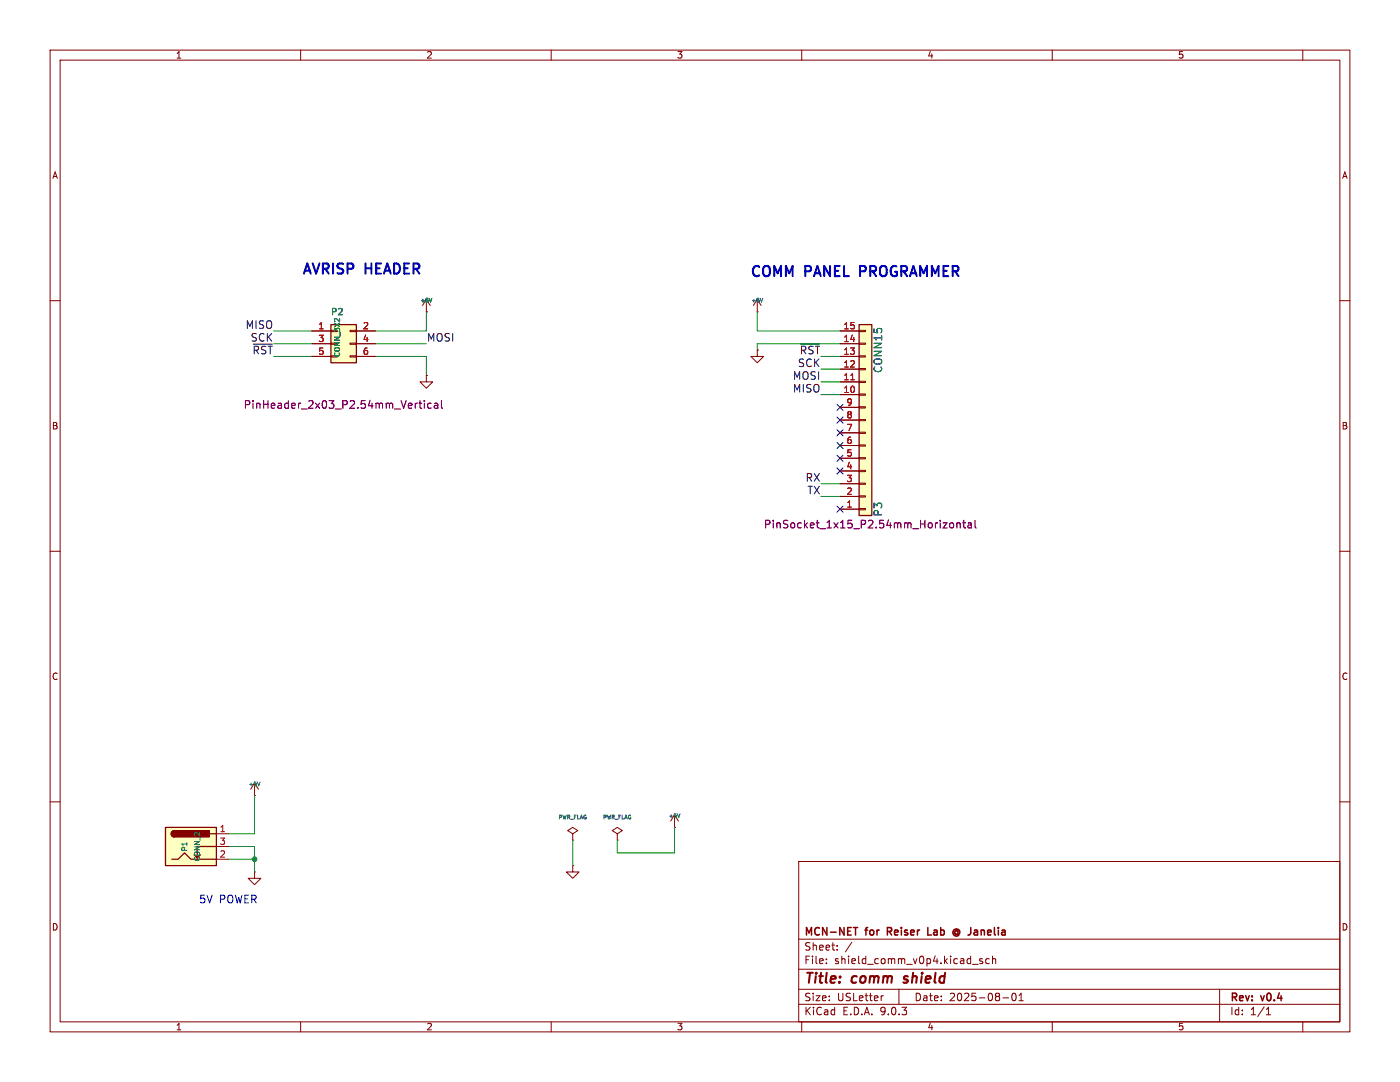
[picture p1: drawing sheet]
(kicad_sch
 (version 20250114)
 (generator "eeschema")
 (generator_version "9.0")
 (paper "USLetter")
 (title_block
  (title "comm shield")
  (date "2025-08-01")
  (rev "v0.4")
  (company "MCN-NET for Reiser Lab @ Janelia"))
 (lib_symbols
  (symbol "Connector:Barrel_Jack_Switch"
   (pin_names (hide yes)) (exclude_from_sim no) (in_bom yes) (on_board yes)
   (property "Reference" "J" (at 0 5.334 0) (effects (font (size 1.27 1.27))))
   (property "Value" "Barrel_Jack_Switch" (at 0 -5.08 0) (effects (font (size 1.27 1.27))))
   (property "Footprint" "" (at 1.27 -1.016 0) (effects (font (size 1.27 1.27)) (hide yes)))
   (property "Datasheet" "~" (at 1.27 -1.016 0) (effects (font (size 1.27 1.27)) (hide yes)))
   (property "Description" "DC Barrel Jack with an internal switch" (at 0 0 0) (effects (font (size 1.27 1.27)) (hide yes)))
   (symbol "Barrel_Jack_Switch_0_1"
    (rectangle (start -5.08 3.81) (end 5.08 -3.81) (stroke (width 0.254) (type default)) (fill (type background)))
    (polyline (pts (xy -3.81 -2.54) (xy -2.54 -2.54) (xy -1.27 -1.27) (xy 0 -2.54) (xy 2.54 -2.54) (xy 5.08 -2.54)) (stroke (width 0.254) (type default)) (fill (type none)))
    (arc (start -3.302 1.905) (mid -3.9343 2.54) (end -3.302 3.175) (stroke (width 0.254) (type default)) (fill (type none)))
    (arc (start -3.302 1.905) (mid -3.9343 2.54) (end -3.302 3.175) (stroke (width 0.254) (type default)) (fill (type outline)))
    (polyline (pts (xy 1.27 -2.286) (xy 1.905 -1.651)) (stroke (width 0.254) (type default)) (fill (type none)))
    (rectangle (start 3.683 3.175) (end -3.302 1.905) (stroke (width 0.254) (type default)) (fill (type outline)))
    (polyline (pts (xy 5.08 2.54) (xy 3.81 2.54)) (stroke (width 0.254) (type default)) (fill (type none)))
    (polyline (pts (xy 5.08 0) (xy 1.27 0) (xy 1.27 -2.286) (xy 0.635 -1.651)) (stroke (width 0.254) (type default)) (fill (type none))))
   (symbol "Barrel_Jack_Switch_1_1"
    (pin passive line (at 7.62 2.54 180) (length 2.54) (name "~" (effects (font (size 1.27 1.27)))) (number "1" (effects (font (size 1.27 1.27)))))
    (pin passive line (at 7.62 0 180) (length 2.54) (name "~" (effects (font (size 1.27 1.27)))) (number "3" (effects (font (size 1.27 1.27)))))
    (pin passive line (at 7.62 -2.54 180) (length 2.54) (name "~" (effects (font (size 1.27 1.27)))) (number "2" (effects (font (size 1.27 1.27))))))
   (embedded_fonts no))
  (symbol "Connector_Generic:Conn_01x15"
   (pin_names
    (offset 1.016) (hide yes)) (exclude_from_sim no) (in_bom yes) (on_board yes)
   (property "Reference" "J" (at 0 20.32 0) (effects (font (size 1.27 1.27))))
   (property "Value" "Conn_01x15" (at 0 -20.32 0) (effects (font (size 1.27 1.27))))
   (property "Footprint" "" (at 0 0 0) (effects (font (size 1.27 1.27)) (hide yes)))
   (property "Datasheet" "~" (at 0 0 0) (effects (font (size 1.27 1.27)) (hide yes)))
   (property "Description" "Generic connector, single row, 01x15, script generated (kicad-library-utils/schlib/autogen/connector/)" (at 0 0 0) (effects (font (size 1.27 1.27)) (hide yes)))
   (symbol "Conn_01x15_1_1"
    (rectangle (start -1.27 19.05) (end 1.27 -19.05) (stroke (width 0.254) (type default)) (fill (type background)))
    (rectangle (start -1.27 17.907) (end 0 17.653) (stroke (width 0.1524) (type default)) (fill (type none)))
    (rectangle (start -1.27 15.367) (end 0 15.113) (stroke (width 0.1524) (type default)) (fill (type none)))
    (rectangle (start -1.27 12.827) (end 0 12.573) (stroke (width 0.1524) (type default)) (fill (type none)))
    (rectangle (start -1.27 10.287) (end 0 10.033) (stroke (width 0.1524) (type default)) (fill (type none)))
    (rectangle (start -1.27 7.747) (end 0 7.493) (stroke (width 0.1524) (type default)) (fill (type none)))
    (rectangle (start -1.27 5.207) (end 0 4.953) (stroke (width 0.1524) (type default)) (fill (type none)))
    (rectangle (start -1.27 2.667) (end 0 2.413) (stroke (width 0.1524) (type default)) (fill (type none)))
    (rectangle (start -1.27 0.127) (end 0 -0.127) (stroke (width 0.1524) (type default)) (fill (type none)))
    (rectangle (start -1.27 -2.413) (end 0 -2.667) (stroke (width 0.1524) (type default)) (fill (type none)))
    (rectangle (start -1.27 -4.953) (end 0 -5.207) (stroke (width 0.1524) (type default)) (fill (type none)))
    (rectangle (start -1.27 -7.493) (end 0 -7.747) (stroke (width 0.1524) (type default)) (fill (type none)))
    (rectangle (start -1.27 -10.033) (end 0 -10.287) (stroke (width 0.1524) (type default)) (fill (type none)))
    (rectangle (start -1.27 -12.573) (end 0 -12.827) (stroke (width 0.1524) (type default)) (fill (type none)))
    (rectangle (start -1.27 -15.113) (end 0 -15.367) (stroke (width 0.1524) (type default)) (fill (type none)))
    (rectangle (start -1.27 -17.653) (end 0 -17.907) (stroke (width 0.1524) (type default)) (fill (type none)))
    (pin passive line (at -5.08 17.78 0) (length 3.81) (name "Pin_1" (effects (font (size 1.27 1.27)))) (number "1" (effects (font (size 1.27 1.27)))))
    (pin passive line (at -5.08 15.24 0) (length 3.81) (name "Pin_2" (effects (font (size 1.27 1.27)))) (number "2" (effects (font (size 1.27 1.27)))))
    (pin passive line (at -5.08 12.7 0) (length 3.81) (name "Pin_3" (effects (font (size 1.27 1.27)))) (number "3" (effects (font (size 1.27 1.27)))))
    (pin passive line (at -5.08 10.16 0) (length 3.81) (name "Pin_4" (effects (font (size 1.27 1.27)))) (number "4" (effects (font (size 1.27 1.27)))))
    (pin passive line (at -5.08 7.62 0) (length 3.81) (name "Pin_5" (effects (font (size 1.27 1.27)))) (number "5" (effects (font (size 1.27 1.27)))))
    (pin passive line (at -5.08 5.08 0) (length 3.81) (name "Pin_6" (effects (font (size 1.27 1.27)))) (number "6" (effects (font (size 1.27 1.27)))))
    (pin passive line (at -5.08 2.54 0) (length 3.81) (name "Pin_7" (effects (font (size 1.27 1.27)))) (number "7" (effects (font (size 1.27 1.27)))))
    (pin passive line (at -5.08 0 0) (length 3.81) (name "Pin_8" (effects (font (size 1.27 1.27)))) (number "8" (effects (font (size 1.27 1.27)))))
    (pin passive line (at -5.08 -2.54 0) (length 3.81) (name "Pin_9" (effects (font (size 1.27 1.27)))) (number "9" (effects (font (size 1.27 1.27)))))
    (pin passive line (at -5.08 -5.08 0) (length 3.81) (name "Pin_10" (effects (font (size 1.27 1.27)))) (number "10" (effects (font (size 1.27 1.27)))))
    (pin passive line (at -5.08 -7.62 0) (length 3.81) (name "Pin_11" (effects (font (size 1.27 1.27)))) (number "11" (effects (font (size 1.27 1.27)))))
    (pin passive line (at -5.08 -10.16 0) (length 3.81) (name "Pin_12" (effects (font (size 1.27 1.27)))) (number "12" (effects (font (size 1.27 1.27)))))
    (pin passive line (at -5.08 -12.7 0) (length 3.81) (name "Pin_13" (effects (font (size 1.27 1.27)))) (number "13" (effects (font (size 1.27 1.27)))))
    (pin passive line (at -5.08 -15.24 0) (length 3.81) (name "Pin_14" (effects (font (size 1.27 1.27)))) (number "14" (effects (font (size 1.27 1.27)))))
    (pin passive line (at -5.08 -17.78 0) (length 3.81) (name "Pin_15" (effects (font (size 1.27 1.27)))) (number "15" (effects (font (size 1.27 1.27))))))
   (embedded_fonts no))
  (symbol "Connector_Generic:Conn_02x03_Odd_Even"
   (pin_names
    (offset 1.016) (hide yes)) (exclude_from_sim no) (in_bom yes) (on_board yes)
   (property "Reference" "J" (at 1.27 5.08 0) (effects (font (size 1.27 1.27))))
   (property "Value" "Conn_02x03_Odd_Even" (at 1.27 -5.08 0) (effects (font (size 1.27 1.27))))
   (property "Footprint" "" (at 0 0 0) (effects (font (size 1.27 1.27)) (hide yes)))
   (property "Datasheet" "~" (at 0 0 0) (effects (font (size 1.27 1.27)) (hide yes)))
   (property "Description" "Generic connector, double row, 02x03, odd/even pin numbering scheme (row 1 odd numbers, row 2 even numbers), script generated (kicad-library-utils/schlib/autogen/connector/)" (at 0 0 0) (effects (font (size 1.27 1.27)) (hide yes)))
   (symbol "Conn_02x03_Odd_Even_1_1"
    (rectangle (start -1.27 3.81) (end 3.81 -3.81) (stroke (width 0.254) (type default)) (fill (type background)))
    (rectangle (start -1.27 2.667) (end 0 2.413) (stroke (width 0.1524) (type default)) (fill (type none)))
    (rectangle (start -1.27 0.127) (end 0 -0.127) (stroke (width 0.1524) (type default)) (fill (type none)))
    (rectangle (start -1.27 -2.413) (end 0 -2.667) (stroke (width 0.1524) (type default)) (fill (type none)))
    (rectangle (start 3.81 2.667) (end 2.54 2.413) (stroke (width 0.1524) (type default)) (fill (type none)))
    (rectangle (start 3.81 0.127) (end 2.54 -0.127) (stroke (width 0.1524) (type default)) (fill (type none)))
    (rectangle (start 3.81 -2.413) (end 2.54 -2.667) (stroke (width 0.1524) (type default)) (fill (type none)))
    (pin passive line (at -5.08 2.54 0) (length 3.81) (name "Pin_1" (effects (font (size 1.27 1.27)))) (number "1" (effects (font (size 1.27 1.27)))))
    (pin passive line (at -5.08 0 0) (length 3.81) (name "Pin_3" (effects (font (size 1.27 1.27)))) (number "3" (effects (font (size 1.27 1.27)))))
    (pin passive line (at -5.08 -2.54 0) (length 3.81) (name "Pin_5" (effects (font (size 1.27 1.27)))) (number "5" (effects (font (size 1.27 1.27)))))
    (pin passive line (at 7.62 2.54 180) (length 3.81) (name "Pin_2" (effects (font (size 1.27 1.27)))) (number "2" (effects (font (size 1.27 1.27)))))
    (pin passive line (at 7.62 0 180) (length 3.81) (name "Pin_4" (effects (font (size 1.27 1.27)))) (number "4" (effects (font (size 1.27 1.27)))))
    (pin passive line (at 7.62 -2.54 180) (length 3.81) (name "Pin_6" (effects (font (size 1.27 1.27)))) (number "6" (effects (font (size 1.27 1.27))))))
   (embedded_fonts no))
  (symbol "power:+5V"
   (power)
   (pin_numbers (hide yes))
   (pin_names
    (offset 0) (hide yes)) (exclude_from_sim no) (in_bom yes) (on_board yes)
   (property "Reference" "#PWR" (at 0 -3.81 0) (effects (font (size 1.27 1.27)) (hide yes)))
   (property "Value" "+5V" (at 0 3.556 0) (effects (font (size 1.27 1.27))))
   (property "Footprint" "" (at 0 0 0) (effects (font (size 1.27 1.27)) (hide yes)))
   (property "Datasheet" "" (at 0 0 0) (effects (font (size 1.27 1.27)) (hide yes)))
   (property "Description" "Power symbol creates a global label with name \"+5V\"" (at 0 0 0) (effects (font (size 1.27 1.27)) (hide yes)))
   (symbol "+5V_0_1"
    (polyline (pts (xy -0.762 1.27) (xy 0 2.54)) (stroke (width 0) (type default)) (fill (type none)))
    (polyline (pts (xy 0 2.54) (xy 0.762 1.27)) (stroke (width 0) (type default)) (fill (type none)))
    (polyline (pts (xy 0 0) (xy 0 2.54)) (stroke (width 0) (type default)) (fill (type none))))
   (symbol "+5V_1_1"
    (pin power_in line (at 0 0 90) (length 0) (name "~" (effects (font (size 1.27 1.27)))) (number "1" (effects (font (size 1.27 1.27))))))
   (embedded_fonts no))
  (symbol "power:GND"
   (power)
   (pin_numbers (hide yes))
   (pin_names
    (offset 0) (hide yes)) (exclude_from_sim no) (in_bom yes) (on_board yes)
   (property "Reference" "#PWR" (at 0 -6.35 0) (effects (font (size 1.27 1.27)) (hide yes)))
   (property "Value" "GND" (at 0 -3.81 0) (effects (font (size 1.27 1.27))))
   (property "Footprint" "" (at 0 0 0) (effects (font (size 1.27 1.27)) (hide yes)))
   (property "Datasheet" "" (at 0 0 0) (effects (font (size 1.27 1.27)) (hide yes)))
   (property "Description" "Power symbol creates a global label with name \"GND\" , ground" (at 0 0 0) (effects (font (size 1.27 1.27)) (hide yes)))
   (symbol "GND_0_1"
    (polyline (pts (xy 0 0) (xy 0 -1.27) (xy 1.27 -1.27) (xy 0 -2.54) (xy -1.27 -1.27) (xy 0 -1.27)) (stroke (width 0) (type default)) (fill (type none))))
   (symbol "GND_1_1"
    (pin power_in line (at 0 0 270) (length 0) (name "~" (effects (font (size 1.27 1.27)))) (number "1" (effects (font (size 1.27 1.27))))))
   (embedded_fonts no))
  (symbol "power:PWR_FLAG"
   (power)
   (pin_numbers (hide yes))
   (pin_names
    (offset 0) (hide yes)) (exclude_from_sim no) (in_bom yes) (on_board yes)
   (property "Reference" "#FLG" (at 0 1.905 0) (effects (font (size 1.27 1.27)) (hide yes)))
   (property "Value" "PWR_FLAG" (at 0 3.81 0) (effects (font (size 1.27 1.27))))
   (property "Footprint" "" (at 0 0 0) (effects (font (size 1.27 1.27)) (hide yes)))
   (property "Datasheet" "~" (at 0 0 0) (effects (font (size 1.27 1.27)) (hide yes)))
   (property "Description" "Special symbol for telling ERC where power comes from" (at 0 0 0) (effects (font (size 1.27 1.27)) (hide yes)))
   (symbol "PWR_FLAG_0_0"
    (pin power_out line (at 0 0 90) (length 0) (name "~" (effects (font (size 1.27 1.27)))) (number "1" (effects (font (size 1.27 1.27))))))
   (symbol "PWR_FLAG_0_1"
    (polyline (pts (xy 0 0) (xy 0 1.27) (xy -1.016 1.905) (xy 0 2.54) (xy 1.016 1.905) (xy 0 1.27)) (stroke (width 0) (type default)) (fill (type none))))
   (embedded_fonts no)))
 (text "5V POWER "
  (exclude_from_sim no)
  (at 39.624 180.594 0)
  (effects (font (size 1.524 1.524)) (justify left bottom)))
 (text "COMM PANEL PROGRAMMER"
  (exclude_from_sim no)
  (at 149.606 55.626 0)
  (effects (font (size 2.032 2.032) (thickness 0.4064)
    (bold yes)) (justify left bottom)))
 (text "AVRISP HEADER"
  (exclude_from_sim no)
  (at 60.198 55.118 0)
  (effects (font (size 2.032 2.032) (thickness 0.4064)
    (bold yes)) (justify left bottom)))
 (junction
  (at 50.8 171.45)
  (diameter 0)
  (color 0 0 0 0))
 (no_connect
  (at 167.64 88.9))
 (no_connect
  (at 167.64 81.28))
 (no_connect
  (at 167.64 101.6))
 (no_connect
  (at 167.64 83.82))
 (no_connect
  (at 167.64 86.36))
 (no_connect
  (at 167.64 93.98))
 (no_connect
  (at 167.64 91.44))
 (wire
  (pts (xy 167.64 96.52) (xy 163.83 96.52))
  (stroke (width 0) (type default)))
 (wire
  (pts (xy 45.72 166.37) (xy 50.8 166.37))
  (stroke (width 0) (type default)))
 (wire
  (pts (xy 114.3 167.64) (xy 114.3 172.72))
  (stroke (width 0) (type default)))
 (wire
  (pts (xy 45.72 168.91) (xy 50.8 168.91))
  (stroke (width 0) (type default)))
 (wire
  (pts (xy 167.64 99.06) (xy 163.83 99.06))
  (stroke (width 0) (type default)))
 (wire
  (pts (xy 50.8 166.37) (xy 50.8 158.75))
  (stroke (width 0) (type default)))
 (wire
  (pts (xy 45.72 171.45) (xy 50.8 171.45))
  (stroke (width 0) (type default)))
 (wire
  (pts (xy 167.64 76.2) (xy 163.83 76.2))
  (stroke (width 0) (type default)))
 (wire
  (pts (xy 167.64 78.74) (xy 163.83 78.74))
  (stroke (width 0) (type default)))
 (wire
  (pts (xy 50.8 171.45) (xy 50.8 173.99))
  (stroke (width 0) (type default)))
 (wire
  (pts (xy 50.8 168.91) (xy 50.8 171.45))
  (stroke (width 0) (type default)))
 (wire
  (pts (xy 74.93 71.12) (xy 85.09 71.12))
  (stroke (width 0) (type default)))
 (wire
  (pts (xy 167.64 71.12) (xy 163.83 71.12))
  (stroke (width 0) (type default)))
 (wire
  (pts (xy 74.93 68.58) (xy 85.09 68.58))
  (stroke (width 0) (type default)))
 (wire
  (pts (xy 62.23 71.12) (xy 54.61 71.12))
  (stroke (width 0) (type default)))
 (wire
  (pts (xy 62.23 68.58) (xy 54.61 68.58))
  (stroke (width 0) (type default)))
 (wire
  (pts (xy 134.62 170.18) (xy 134.62 165.1))
  (stroke (width 0) (type default)))
 (wire
  (pts (xy 85.09 71.12) (xy 85.09 74.93))
  (stroke (width 0) (type default)))
 (wire
  (pts (xy 167.64 66.04) (xy 151.13 66.04))
  (stroke (width 0) (type default)))
 (wire
  (pts (xy 167.64 73.66) (xy 163.83 73.66))
  (stroke (width 0) (type default)))
 (wire
  (pts (xy 167.64 68.58) (xy 151.13 68.58))
  (stroke (width 0) (type default)))
 (wire
  (pts (xy 62.23 66.04) (xy 54.61 66.04))
  (stroke (width 0) (type default)))
 (wire
  (pts (xy 123.19 170.18) (xy 134.62 170.18))
  (stroke (width 0) (type default)))
 (wire
  (pts (xy 123.19 167.64) (xy 123.19 170.18))
  (stroke (width 0) (type default)))
 (wire
  (pts (xy 85.09 66.04) (xy 85.09 62.23))
  (stroke (width 0) (type default)))
 (wire
  (pts (xy 151.13 68.58) (xy 151.13 69.85))
  (stroke (width 0) (type default)))
 (wire
  (pts (xy 151.13 66.04) (xy 151.13 62.23))
  (stroke (width 0) (type default)))
 (wire
  (pts (xy 74.93 66.04) (xy 85.09 66.04))
  (stroke (width 0) (type default)))
 (label "SCK"
  (at 163.83 73.66 180)
  (effects (font (size 1.524 1.524)) (justify right bottom)))
 (label "MISO"
  (at 163.83 78.74 180)
  (effects (font (size 1.524 1.524)) (justify right bottom)))
 (label "~{RST}"
  (at 163.83 71.12 180)
  (effects (font (size 1.524 1.524)) (justify right bottom)))
 (label "RX"
  (at 163.83 96.52 180)
  (effects (font (size 1.524 1.524)) (justify right bottom)))
 (label "MOSI"
  (at 163.83 76.2 180)
  (effects (font (size 1.524 1.524)) (justify right bottom)))
 (label "MOSI"
  (at 85.09 68.58 0)
  (effects (font (size 1.524 1.524)) (justify left bottom)))
 (label "MISO"
  (at 54.61 66.04 180)
  (effects (font (size 1.524 1.524)) (justify right bottom)))
 (label "SCK"
  (at 54.61 68.58 180)
  (effects (font (size 1.524 1.524)) (justify right bottom)))
 (label "~{RST}"
  (at 54.61 71.12 180)
  (effects (font (size 1.524 1.524)) (justify right bottom)))
 (label "TX"
  (at 163.83 99.06 180)
  (effects (font (size 1.524 1.524)) (justify right bottom)))
 (symbol
  (lib_id "Connector_Generic:Conn_01x15")
  (at 172.72 83.82 0)
  (mirror x)
  (unit 1)
  (exclude_from_sim no)
  (in_bom yes)
  (on_board yes)
  (dnp no)
  (property "Reference" "P3" (at 175.26 101.6 90) (effects (font (size 1.524 1.524))))
  (property "Value" "CONN15" (at 175.26 69.85 90) (effects (font (size 1.524 1.524))))
  (property "Footprint" "PinSocket_1x15_P2.54mm_Horizontal" (at 173.736 104.648 0) (effects (font (size 1.524 1.524))))
  (property "Datasheet" "" (at 172.72 83.82 0) (effects (font (size 1.524 1.524))))
  (property "Description" "" (at 172.72 83.82 0) (effects (font (size 1.27 1.27))))
  (property "LCSC #" "C2897397" (at 172.72 83.82 90) (effects (font (size 1.27 1.27)) (hide yes)))
  (property "PN" "SSW-115-02-G-S-RA" (at 172.72 83.82 90) (effects (font (size 1.27 1.27)) (hide yes)))
  (property "DigiKey #" "SAM1225-15-ND" (at 172.72 83.82 90) (effects (font (size 1.27 1.27)) (hide yes)))
  (pin "1")
  (pin "2")
  (pin "3")
  (pin "4")
  (pin "5")
  (pin "6")
  (pin "7")
  (pin "8")
  (pin "9")
  (pin "10")
  (pin "11")
  (pin "12")
  (pin "13")
  (pin "14")
  (pin "15"))
 (symbol
  (lib_id "Connector:Barrel_Jack_Switch")
  (at 38.1 168.91 0)
  (unit 1)
  (exclude_from_sim no)
  (in_bom yes)
  (on_board yes)
  (dnp no)
  (property "Reference" "P1" (at 36.83 168.91 90) (effects (font (size 1.016 1.016))))
  (property "Value" "CONN_2" (at 39.37 168.91 90) (effects (font (size 1.016 1.016))))
  (property "Footprint" "Connector_BarrelJack:BarrelJack_Wuerth_6941xx301002" (at 39.37 169.926 0) (effects (font (size 1.27 1.27)) (hide yes)))
  (property "Datasheet" "~" (at 39.37 169.926 0) (effects (font (size 1.27 1.27)) (hide yes)))
  (property "Description" "DC Barrel Jack with an internal switch" (at 38.1 168.91 0) (effects (font (size 1.27 1.27)) (hide yes)))
  (property "DigiKey #" "732-5930-ND" (at 38.1 168.91 90) (effects (font (size 1.27 1.27)) (hide yes)))
  (property "LCSC #" "" (at 38.1 168.91 90) (effects (font (size 1.27 1.27)) (hide yes)))
  (property "PN" "694106301002" (at 38.1 168.91 90) (effects (font (size 1.27 1.27)) (hide yes)))
  (pin "1")
  (pin "2")
  (pin "3"))
 (symbol
  (lib_id "power:GND")
  (at 50.8 173.99 0)
  (unit 1)
  (exclude_from_sim no)
  (in_bom yes)
  (on_board yes)
  (dnp no)
  (property "Reference" "#PWR01" (at 50.8 173.99 0) (effects (font (size 0.762 0.762)) (hide yes)))
  (property "Value" "GND" (at 50.8 175.768 0) (effects (font (size 0.762 0.762)) (hide yes)))
  (property "Footprint" "" (at 50.8 173.99 0) (effects (font (size 1.524 1.524))))
  (property "Datasheet" "" (at 50.8 173.99 0) (effects (font (size 1.524 1.524))))
  (property "Description" "" (at 50.8 173.99 0) (effects (font (size 1.27 1.27))))
  (pin "1"))
 (symbol
  (lib_id "power:+5V")
  (at 50.8 158.75 0)
  (unit 1)
  (exclude_from_sim no)
  (in_bom yes)
  (on_board yes)
  (dnp no)
  (property "Reference" "#PWR02" (at 50.8 156.464 0) (effects (font (size 0.508 0.508)) (hide yes)))
  (property "Value" "+5V" (at 50.8 156.464 0) (effects (font (size 0.762 0.762))))
  (property "Footprint" "" (at 50.8 158.75 0) (effects (font (size 1.524 1.524))))
  (property "Datasheet" "" (at 50.8 158.75 0) (effects (font (size 1.524 1.524))))
  (property "Description" "" (at 50.8 158.75 0) (effects (font (size 1.27 1.27))))
  (pin "1"))
 (symbol
  (lib_id "power:+5V")
  (at 151.13 62.23 0)
  (unit 1)
  (exclude_from_sim no)
  (in_bom yes)
  (on_board yes)
  (dnp no)
  (property "Reference" "#PWR03" (at 151.13 59.944 0) (effects (font (size 0.508 0.508)) (hide yes)))
  (property "Value" "+5V" (at 151.13 59.944 0) (effects (font (size 0.762 0.762))))
  (property "Footprint" "" (at 151.13 62.23 0) (effects (font (size 1.524 1.524))))
  (property "Datasheet" "" (at 151.13 62.23 0) (effects (font (size 1.524 1.524))))
  (property "Description" "" (at 151.13 62.23 0) (effects (font (size 1.27 1.27))))
  (pin "1"))
 (symbol
  (lib_id "power:GND")
  (at 151.13 69.85 0)
  (unit 1)
  (exclude_from_sim no)
  (in_bom yes)
  (on_board yes)
  (dnp no)
  (property "Reference" "#PWR04" (at 151.13 69.85 0) (effects (font (size 0.762 0.762)) (hide yes)))
  (property "Value" "GND" (at 151.13 71.628 0) (effects (font (size 0.762 0.762)) (hide yes)))
  (property "Footprint" "" (at 151.13 69.85 0) (effects (font (size 1.524 1.524))))
  (property "Datasheet" "" (at 151.13 69.85 0) (effects (font (size 1.524 1.524))))
  (property "Description" "" (at 151.13 69.85 0) (effects (font (size 1.27 1.27))))
  (pin "1"))
 (symbol
  (lib_id "Connector_Generic:Conn_02x03_Odd_Even")
  (at 67.31 68.58 0)
  (unit 1)
  (exclude_from_sim no)
  (in_bom yes)
  (on_board yes)
  (dnp no)
  (property "Reference" "P2" (at 67.31 62.23 0) (effects (font (size 1.27 1.27))))
  (property "Value" "CONN_3X2" (at 67.31 67.31 90) (effects (font (size 1.016 1.016))))
  (property "Footprint" "PinHeader_2x03_P2.54mm_Vertical" (at 68.58 80.772 0) (effects (font (size 1.524 1.524))))
  (property "Datasheet" "" (at 67.31 68.58 0) (effects (font (size 1.524 1.524))))
  (property "Description" "" (at 67.31 68.58 0) (effects (font (size 1.27 1.27))))
  (property "DigiKey #" "609-2845-ND" (at 67.31 68.58 0) (effects (font (size 1.27 1.27)) (hide yes)))
  (property "PN" "75869-131LF" (at 67.31 68.58 0) (effects (font (size 1.27 1.27)) (hide yes)))
  (property "LCSC #" "C168680" (at 67.31 68.58 0) (effects (font (size 1.27 1.27)) (hide yes)))
  (pin "1")
  (pin "3")
  (pin "5")
  (pin "2")
  (pin "4")
  (pin "6"))
 (symbol
  (lib_id "power:+5V")
  (at 85.09 62.23 0)
  (unit 1)
  (exclude_from_sim no)
  (in_bom yes)
  (on_board yes)
  (dnp no)
  (property "Reference" "#PWR05" (at 85.09 59.944 0) (effects (font (size 0.508 0.508)) (hide yes)))
  (property "Value" "+5V" (at 85.09 59.944 0) (effects (font (size 0.762 0.762))))
  (property "Footprint" "" (at 85.09 62.23 0) (effects (font (size 1.524 1.524))))
  (property "Datasheet" "" (at 85.09 62.23 0) (effects (font (size 1.524 1.524))))
  (property "Description" "" (at 85.09 62.23 0) (effects (font (size 1.27 1.27))))
  (pin "1"))
 (symbol
  (lib_id "power:GND")
  (at 85.09 74.93 0)
  (unit 1)
  (exclude_from_sim no)
  (in_bom yes)
  (on_board yes)
  (dnp no)
  (property "Reference" "#PWR06" (at 85.09 74.93 0) (effects (font (size 0.762 0.762)) (hide yes)))
  (property "Value" "GND" (at 85.09 76.708 0) (effects (font (size 0.762 0.762)) (hide yes)))
  (property "Footprint" "" (at 85.09 74.93 0) (effects (font (size 1.524 1.524))))
  (property "Datasheet" "" (at 85.09 74.93 0) (effects (font (size 1.524 1.524))))
  (property "Description" "" (at 85.09 74.93 0) (effects (font (size 1.27 1.27))))
  (pin "1"))
 (symbol
  (lib_id "power:PWR_FLAG")
  (at 123.19 167.64 0)
  (unit 1)
  (exclude_from_sim no)
  (in_bom yes)
  (on_board yes)
  (dnp no)
  (property "Reference" "#FLG07" (at 123.19 165.227 0) (effects (font (size 0.762 0.762)) (hide yes)))
  (property "Value" "PWR_FLAG" (at 123.19 163.068 0) (effects (font (size 0.762 0.762))))
  (property "Footprint" "" (at 123.19 167.64 0) (effects (font (size 1.524 1.524))))
  (property "Datasheet" "" (at 123.19 167.64 0) (effects (font (size 1.524 1.524))))
  (property "Description" "" (at 123.19 167.64 0) (effects (font (size 1.27 1.27))))
  (pin "1"))
 (symbol
  (lib_id "power:+5V")
  (at 134.62 165.1 0)
  (unit 1)
  (exclude_from_sim no)
  (in_bom yes)
  (on_board yes)
  (dnp no)
  (property "Reference" "#PWR08" (at 134.62 162.814 0) (effects (font (size 0.508 0.508)) (hide yes)))
  (property "Value" "+5V" (at 134.62 162.814 0) (effects (font (size 0.762 0.762))))
  (property "Footprint" "" (at 134.62 165.1 0) (effects (font (size 1.524 1.524))))
  (property "Datasheet" "" (at 134.62 165.1 0) (effects (font (size 1.524 1.524))))
  (property "Description" "" (at 134.62 165.1 0) (effects (font (size 1.27 1.27))))
  (pin "1"))
 (symbol
  (lib_id "power:GND")
  (at 114.3 172.72 0)
  (unit 1)
  (exclude_from_sim no)
  (in_bom yes)
  (on_board yes)
  (dnp no)
  (property "Reference" "#PWR09" (at 114.3 172.72 0) (effects (font (size 0.762 0.762)) (hide yes)))
  (property "Value" "GND" (at 114.3 174.498 0) (effects (font (size 0.762 0.762)) (hide yes)))
  (property "Footprint" "" (at 114.3 172.72 0) (effects (font (size 1.524 1.524))))
  (property "Datasheet" "" (at 114.3 172.72 0) (effects (font (size 1.524 1.524))))
  (property "Description" "" (at 114.3 172.72 0) (effects (font (size 1.27 1.27))))
  (pin "1"))
 (symbol
  (lib_id "power:PWR_FLAG")
  (at 114.3 167.64 0)
  (unit 1)
  (exclude_from_sim no)
  (in_bom yes)
  (on_board yes)
  (dnp no)
  (property "Reference" "#FLG010" (at 114.3 165.227 0) (effects (font (size 0.762 0.762)) (hide yes)))
  (property "Value" "PWR_FLAG" (at 114.3 163.068 0) (effects (font (size 0.762 0.762))))
  (property "Footprint" "" (at 114.3 167.64 0) (effects (font (size 1.524 1.524))))
  (property "Datasheet" "" (at 114.3 167.64 0) (effects (font (size 1.524 1.524))))
  (property "Description" "" (at 114.3 167.64 0) (effects (font (size 1.27 1.27))))
  (pin "1"))
 (sheet_instances
  (path ""
   (page "1")))
 (embedded_fonts no))
